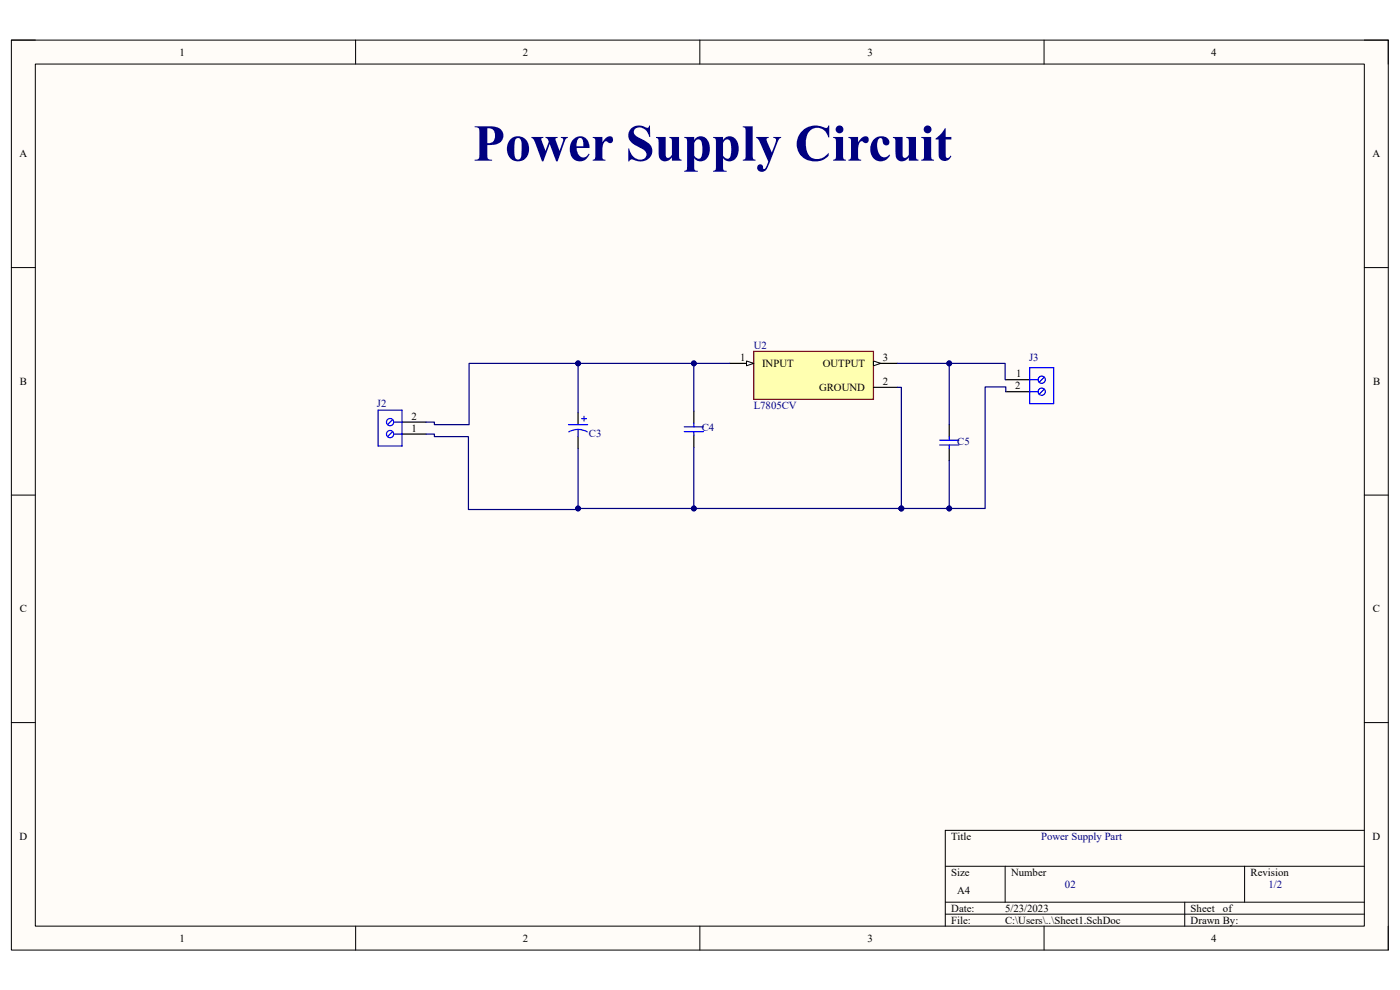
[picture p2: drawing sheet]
<svg xmlns="http://www.w3.org/2000/svg" width="297mm" height="210mm" viewBox="0 0 297 210" stroke-linecap="round" stroke-linejoin="round" font-family="sans-serif">
<path d="M2.4 8.5h292.1v193h-292.1z" fill-rule="evenodd" fill="#fffcf8"/>
<path d="M2.4 8.5h292.1v193h-292.1z" fill="none" stroke="#000" stroke-width=".21"/>
<path d="M7.5 13.6h281.9v182.9h-281.9z" fill-rule="evenodd" fill="#fffcf8"/>
<g fill="none" stroke="#000" stroke-width=".21">
<path d="M2.4 8.5h5.1M7.5 13.6h281.9v182.9h-281.9zM75.4 8.5v5.1M148.5 8.5v5.1M221.5 8.5v5.1M289.4 8.5h5.1v5.1M2.4 56.8h5.1M289.4 56.8h5.1M2.4 105h5.1M289.4 105h5.1M2.4 153.3h5.1M289.4 153.3h5.1"/>
<path d="M289.4 176.1h-88.9v20.4M75.4 196.5v5M148.5 196.5v5M200.5 183.8h88.9M200.5 191.4h88.9M200.5 193.9h88.9M213.2 183.8v7.6M221.5 196.5v5M251.3 191.4v5.1M264 183.8v7.6M294.5 196.5v5"/>
</g>
<path d="M85.3 92.1h5.1M85.3 89.5h5.1M122.6 87.5v2.6M122.6 92.6v2.6M147.2 87.2v2.6M147.2 92.3v2.6M201.4 90.1v2.5M201.4 95.2v2.5" fill="none" stroke="#000" stroke-width=".25"/>
<g fill="none" stroke="#00f" stroke-width=".25">
<path d="M120.6 90.1h4.1M122.6 91.1l1.3 .2 .7 .3M122.6 91.1l-1.2 .2-.7 .3M122.6 91.1v1.5M123.4 88.8h1M123.9 88.3v1M145.2 90.6h4M145.2 91.6h4M147.2 89.8v.8M147.2 91.6v.7M199.3 93.4h4.1M199.3 94.4h4.1"/>
<path d="M201.4 92.6v.8M201.4 94.4v.8"/>
</g>
<circle cx="82.8" cy="92.1" r=".76" fill="#fff"/>
<g fill="none" stroke="#00f" stroke-width=".25">
<path d="M83.3 91.5l-1.1 1.1"/>
<circle cx="82.8" cy="92.1" r=".76"/>
</g>
<circle cx="82.8" cy="89.5" r=".76" fill="#fff"/>
<g fill="none" stroke="#00f" stroke-width=".25">
<path d="M80.2 87h5.1v7.6h-5.1zM83.3 89l-1.1 1.1M83.5 92.1h1.8M83.5 89.5h1.8"/>
<circle cx="82.8" cy="89.5" r=".76"/>
</g>
<path d="M213.4 80.5h5.1M213.4 83.1h5.1" fill="none" stroke="#000" stroke-width=".25"/>
<circle cx="221" cy="80.6" r=".76" fill="#fff"/>
<g fill="none" stroke="#00f" stroke-width=".25">
<path d="M221.5 80l-1 1.1"/>
<circle cx="221" cy="80.6" r=".76"/>
</g>
<circle cx="221" cy="83.1" r=".76" fill="#fff"/>
<g fill="none" stroke="#00f" stroke-width=".25">
<path d="M218.5 78h5v7.6h-5zM218.5 80.5h1.7M218.5 83.1h1.7M221.5 82.5l-1 1.1"/>
<circle cx="221" cy="83.1" r=".76"/>
</g>
<path d="M159.9 74.5h25.4v10.2h-25.4z" fill-rule="evenodd" fill="#ffffb0"/>
<path d="M159.9 74.5h25.4v10.2h-25.4z" fill="none" stroke="#800000" stroke-width=".25"/>
<path d="M154.8 77.1h5.1" fill="none" stroke="#000" stroke-width=".25"/>
<path d="M158.4 76.6l1.5 .5-1.5 .5z" fill="#f8fcff"/>
<path d="M158.4 76.6l1.5 .5-1.5 .5z" fill="none" stroke="#000" stroke-width=".21"/>
<path d="M185.3 77.1h5.1" fill="none" stroke="#000" stroke-width=".25"/>
<path d="M185.3 76.6l1.5 .5-1.5 .5z" fill="#f8fcff"/>
<path d="M185.3 76.6l1.5 .5-1.5 .5z" fill="none" stroke="#000" stroke-width=".21"/>
<path d="M185.3 82.2h5.1" fill="none" stroke="#000" stroke-width=".25"/>
<path d="M190.4 82.2h.8v25.7" fill="none" stroke="#000080" stroke-width=".25"/>
<circle cx="191.2" cy="107.9" r=".51" fill="#000080"/>
<circle cx="191.2" cy="107.9" r=".51" fill="none" stroke="#000080" stroke-width=".21"/>
<path d="M190.4 77.1h11v13" fill="none" stroke="#000080" stroke-width=".25"/>
<circle cx="201.4" cy="77.1" r=".51" fill="#000080"/>
<circle cx="201.4" cy="77.1" r=".51" fill="none" stroke="#000080" stroke-width=".21"/>
<path d="M201.4 97.7v10.2h-10.2" fill="none" stroke="#000080" stroke-width=".25"/>
<circle cx="201.4" cy="107.9" r=".51" fill="#000080"/>
<circle cx="201.4" cy="107.9" r=".51" fill="none" stroke="#000080" stroke-width=".21"/>
<circle cx="191.2" cy="107.9" r=".51" fill="#000080"/>
<circle cx="191.2" cy="107.9" r=".51" fill="none" stroke="#000080" stroke-width=".21"/>
<path d="M122.6 95.2v12.7" fill="none" stroke="#000080" stroke-width=".25"/>
<circle cx="122.6" cy="107.9" r=".51" fill="#000080"/>
<circle cx="122.6" cy="107.9" r=".51" fill="none" stroke="#000080" stroke-width=".21"/>
<path d="M213.4 83.1v-1h-4.4v25.8h-7.6" fill="none" stroke="#000080" stroke-width=".25"/>
<circle cx="201.4" cy="107.9" r=".51" fill="#000080"/>
<circle cx="201.4" cy="107.9" r=".51" fill="none" stroke="#000080" stroke-width=".21"/>
<path d="M90.4 92.1h1.8v.5h7.2v15.5h23.2v-.2h68.6" fill="none" stroke="#000080" stroke-width=".25"/>
<circle cx="122.6" cy="107.9" r=".51" fill="#000080"/>
<circle cx="122.6" cy="107.9" r=".51" fill="none" stroke="#000080" stroke-width=".21"/>
<circle cx="147.2" cy="107.9" r=".51" fill="#000080"/>
<circle cx="147.2" cy="107.9" r=".51" fill="none" stroke="#000080" stroke-width=".21"/>
<circle cx="191.2" cy="107.9" r=".51" fill="#000080"/>
<circle cx="191.2" cy="107.9" r=".51" fill="none" stroke="#000080" stroke-width=".21"/>
<path d="M147.2 94.9v13" fill="none" stroke="#000080" stroke-width=".25"/>
<circle cx="147.2" cy="107.9" r=".51" fill="#000080"/>
<circle cx="147.2" cy="107.9" r=".51" fill="none" stroke="#000080" stroke-width=".21"/>
<path d="M122.6 77.1h24.6v10.1" fill="none" stroke="#000080" stroke-width=".25"/>
<circle cx="122.6" cy="77.1" r=".51" fill="#000080"/>
<circle cx="122.6" cy="77.1" r=".51" fill="none" stroke="#000080" stroke-width=".21"/>
<circle cx="147.2" cy="77.1" r=".51" fill="#000080"/>
<circle cx="147.2" cy="77.1" r=".51" fill="none" stroke="#000080" stroke-width=".21"/>
<path d="M147.2 77.1h7.6" fill="none" stroke="#000080" stroke-width=".25"/>
<circle cx="147.2" cy="77.1" r=".51" fill="#000080"/>
<circle cx="147.2" cy="77.1" r=".51" fill="none" stroke="#000080" stroke-width=".21"/>
<path d="M201.4 77.1h11.8v3.4h.2" fill="none" stroke="#000080" stroke-width=".25"/>
<circle cx="201.4" cy="77.1" r=".51" fill="#000080"/>
<circle cx="201.4" cy="77.1" r=".51" fill="none" stroke="#000080" stroke-width=".21"/>
<path d="M122.6 87.5v-10.4h-23.1v13h-7.3v-.6h-1.8" fill="none" stroke="#000080" stroke-width=".25"/>
<circle cx="122.6" cy="77.1" r=".51" fill="#000080"/>
<circle cx="122.6" cy="77.1" r=".51" fill="none" stroke="#000080" stroke-width=".21"/>
<text font-size="11" fill="#000080" x="100.4" y="34.1">Power Supply Circuit</text>
<g font-size="2.3">
<text x="38.1" y="11.8">1</text>
<text x="110.9" y="11.8">2</text>
<text x="184" y="11.8">3</text>
<text x="256.9" y="11.8">4</text>
<text x="4.1" y="33.4">A</text>
<text x="291.2" y="33.4">A</text>
<text x="157" y="76.6">1</text>
<text x="161.7" y="77.9">INPUT</text>
<text x="174.5" y="77.9">OUTPUT</text>
<text x="187.3" y="76.6">3</text>
<text x="4.2" y="81.7">B</text>
<text x="173.8" y="82.9">GROUND</text>
<text x="187.3" y="81.7">2</text>
<text x="215.4" y="82.6">2</text>
<text x="215.6" y="80.1">1</text>
<text x="291.3" y="81.7">B</text>
<text x="87.3" y="89.1">2</text>
<text x="87.3" y="91.6">1</text>
<text x="4.2" y="129.9">C</text>
<text x="291.3" y="129.9">C</text>
<text x="4.1" y="178.2">D</text>
<text x="201.8" y="178.2">Title</text>
<text x="291.2" y="178.2">D</text>
<text x="201.8" y="185.8">Size</text>
<text x="214.5" y="185.8">Number</text>
<text x="265.3" y="185.8">Revision</text>
<text x="203.1" y="189.6">A4</text>
<text x="201.8" y="193.4">Date:</text>
<text x="201.8" y="196">File:</text>
<text x="213.2" y="196">C:\Users\..\Sheet1.SchDoc</text>
<text x="213.2" y="193.4">5/23/2023</text>
<text x="252.6" y="196">Drawn By:</text>
<text x="252.6" y="193.4">Sheet</text>
<text x="259.5" y="193.4">of</text>
<text x="38.1" y="199.8">1</text>
<text x="110.9" y="199.8">2</text>
<text x="184" y="199.8">3</text>
<text x="256.9" y="199.8">4</text>
</g>
<g font-size="2.3" fill="#000080">
<text x="159.9" y="74">U2</text>
<text x="218.3" y="76.6">J3</text>
<text x="80" y="86.3">J2</text>
<text x="159.9" y="86.7">L7805CV</text>
<text x="124.9" y="92.6">C3</text>
<text x="148.9" y="91.5">C4</text>
<text x="203.1" y="94.4">C5</text>
<text x="220.9" y="178.2">Power Supply Part</text>
<text x="225.9" y="188.3">02</text>
<text x="269.1" y="188.3">1/2</text>
</g>
</svg>
